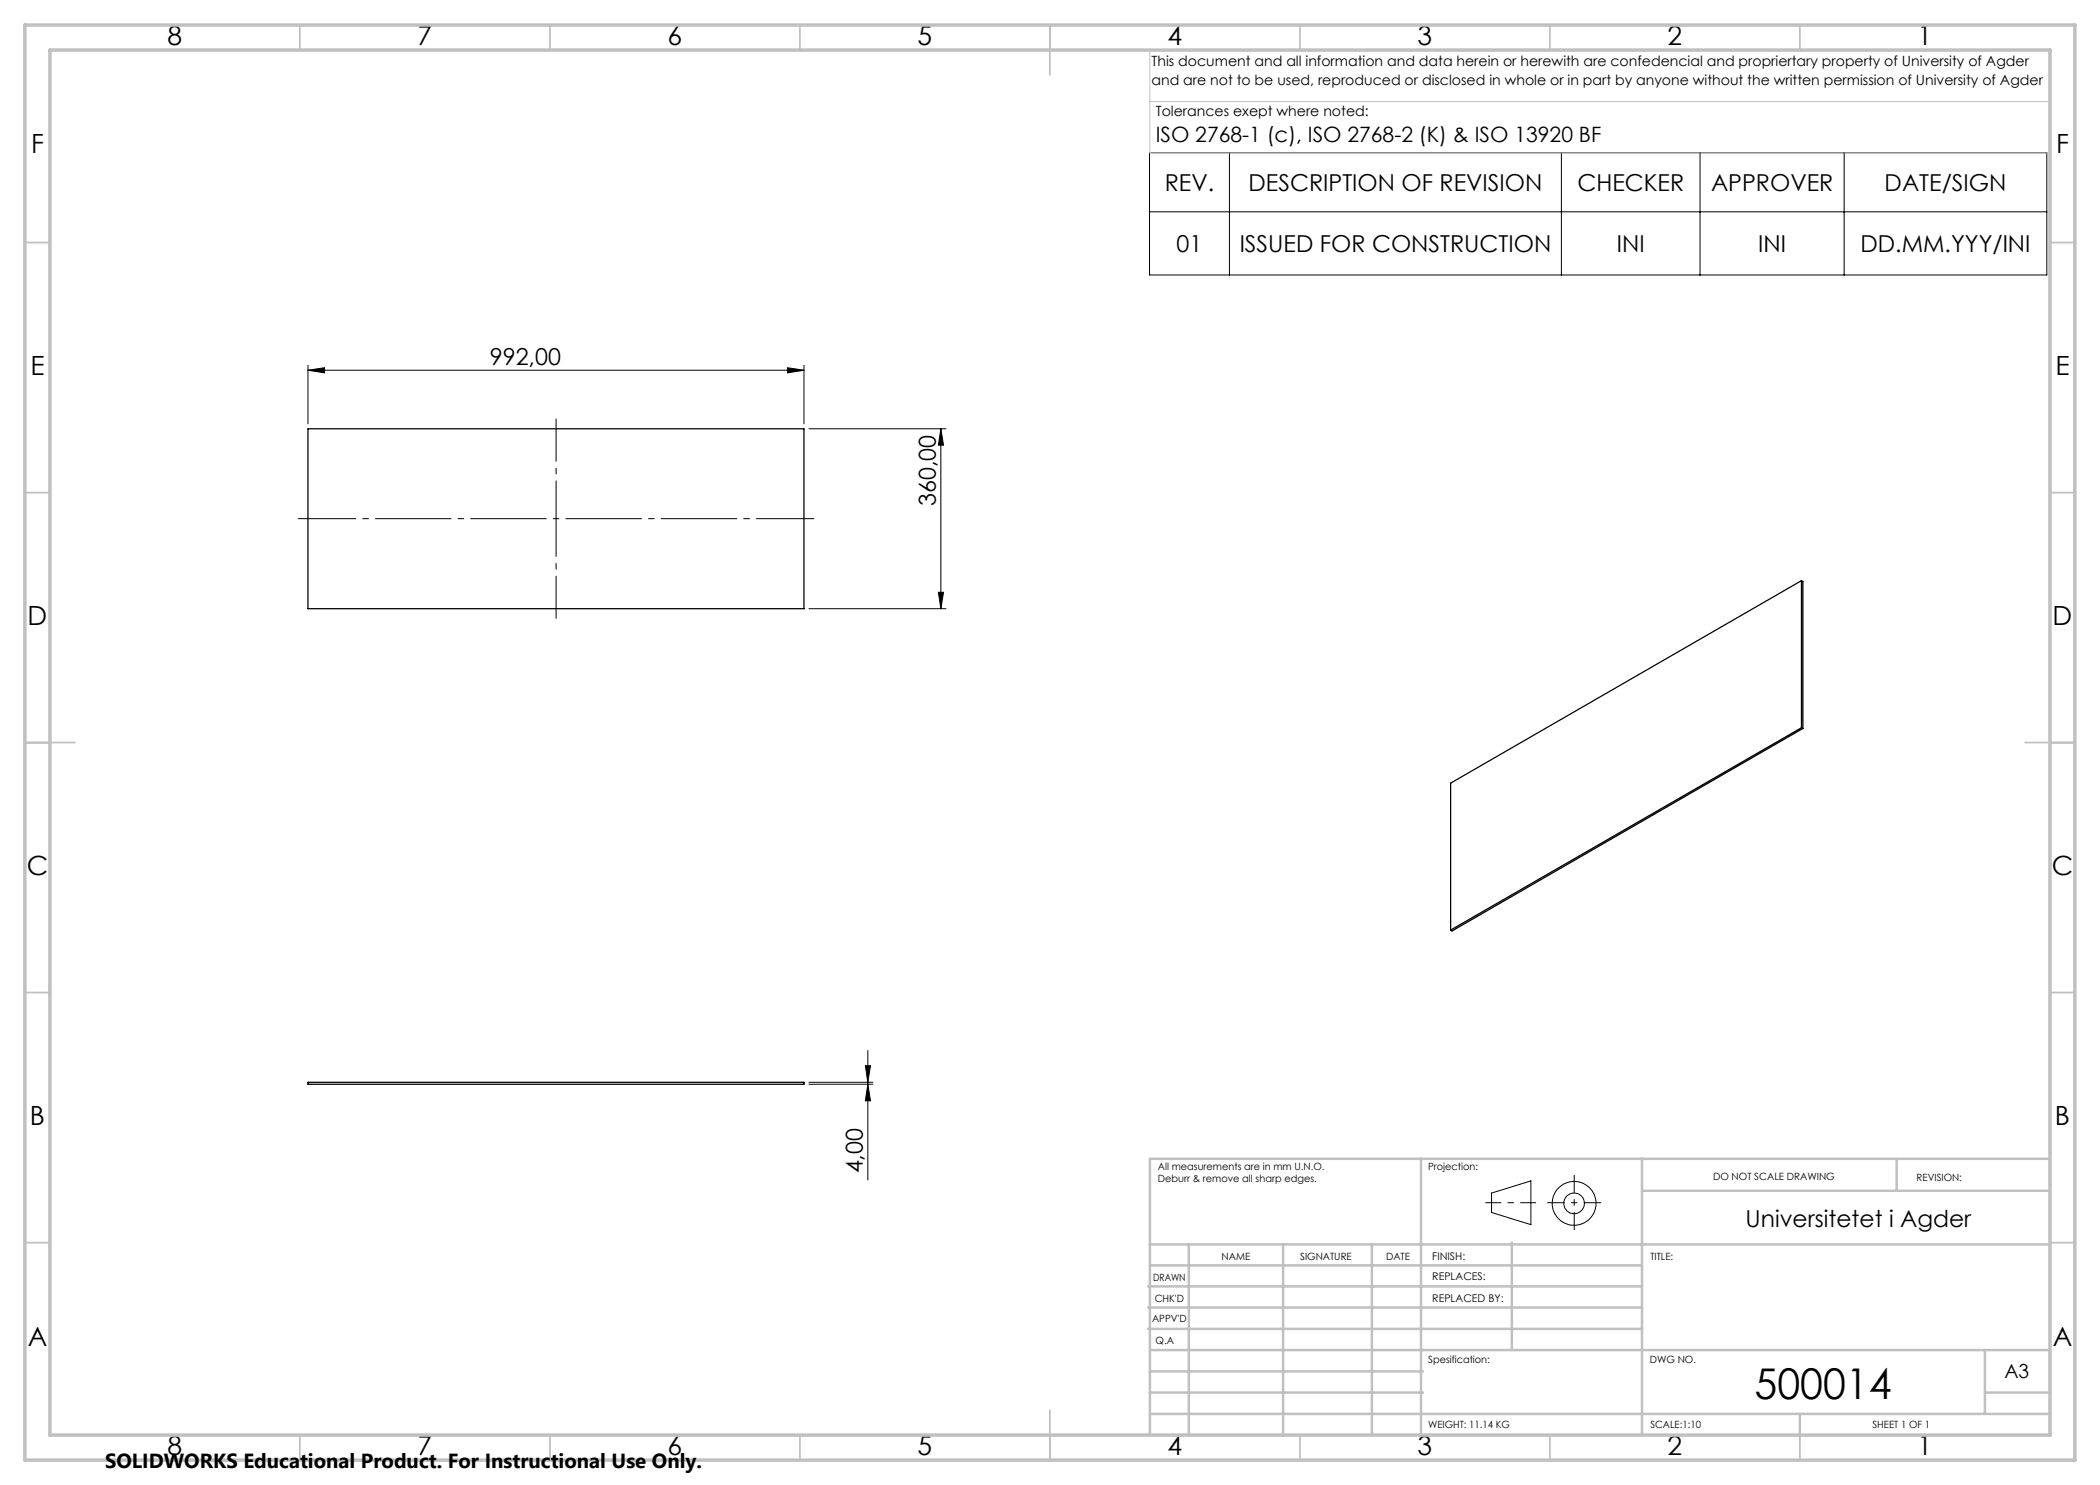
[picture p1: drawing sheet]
<svg xmlns="http://www.w3.org/2000/svg" width="420mm" height="297mm" viewBox="0 0 420 297" stroke-linecap="round" stroke-linejoin="round" font-family="sans-serif">
<path d="M61.6 85.8h99.2v35.9h-99.2zM360.3 116.1v29.5M360.3 116.1l.3 .2v29.4M360.3 116.1l-70.2 40.5v29.4M360.3 145.6l.3 .1M360.3 145.6l-70.2 40.4M360.6 145.7l-70.2 40.5-.3-.2M61.6 216.5h99.2v.3h-99.2z" fill="none" stroke="#000" stroke-width=".25"/>
<g fill="none" stroke="#000" stroke-width=".2">
<path d="M229.9 30.5h179.5v24.5h-179.5zM245.9 30.5v24.5M312.3 30.5v24.5M340 30.5v24.5M368.8 30.5v24.5M229.9 42.4h179.5M61.6 74l3.3-.4v1zM61.6 73.1v11.7M61.6 74h99.2M157.5 73.6l3.3 .4-3.3 .6zM160.8 73.1v11.7M161.8 85.8h27.4"/>
<path d="M188.2 85.8v35.9M188.2 85.8l.5 3.2h-1zM187.7 118.5h1l-.5 3.2zM161.8 121.7h27.4M161.8 216.8h12.8M161.8 216.5h12.8M173.1 213.1h1l-.5 3.4zM173.6 210.1v25.9M173.6 216.8l.5 3.4h-1zM298.3 238.6l7.9-2.4v8.7l-7.9-2.4z"/>
<circle cx="314.8" cy="240.7" r="2.07"/>
<circle cx="314.8" cy="240.7" r="4.4"/>
</g>
<path d="M111.2 83.7v40" fill="none" stroke="#000" stroke-width=".2" stroke-dasharray="15.2 1.3 1.3 1.3" stroke-dashoffset="6.7" stroke-linecap="butt"/>
<path d="M59.6 103.7h103.2" fill="none" stroke="#000" stroke-width=".2" stroke-dasharray="15.2 1.3 1.3 1.3" stroke-dashoffset="3.6" stroke-linecap="butt"/>
<path d="M297.1 240.5h10.1" fill="none" stroke="#000" stroke-width=".2" stroke-dasharray="15.2 1.3 1.3 1.3" stroke-dashoffset="12.1" stroke-linecap="butt"/>
<path d="M314.8 235v11" fill="none" stroke="#000" stroke-width=".2" stroke-dasharray="15.2 1.3 1.3 1.3" stroke-dashoffset="11.6" stroke-linecap="butt"/>
<path d="M309.5 240.5h10.7" fill="none" stroke="#000" stroke-width=".2" stroke-dasharray="15.2 1.3 1.3 1.3" stroke-dashoffset="11.8" stroke-linecap="butt"/>
<path d="M230 10v20.6h180M230.5 10h179.5v33M230 20.3h180" fill="none" stroke="#c0c0c0" stroke-width=".2"/>
<g fill="none" stroke="#c0c0c0" stroke-width=".35">
<path d="M60 5v5M110 5v5M160 5v5M210 5v10M260 5v5M310 5v5M360 5v5M5 48.5h5M410 48.5h5M5 98.5h5M410 98.5h5M5 148.5h10"/>
<path d="M405 148.5h10M5 198.5h5M410 198.5h5M5 248.5h5M410 248.5h5M60 287v5M110 287v5M160 287v5M210 282v10M260 287v5M310 287v5M360 287v5"/>
</g>
<g fill="none" stroke="#c0c0c0" stroke-width=".5">
<path d="M284.2 231.8v55.2M328.4 231.8v55.2M328.8 238.2h81.2M379.3 231.8v6.4M410 231.8h-180v55.2M229.6 257.3h98.8M230 248.9h179.6M230 253.1h98.4M237.8 248.8v38.2M256.6 248.9v38.2M274.4 248.8v38.2M302.4 248.5v21.5"/>
<path d="M229.6 265.8h98.8M229.6 261.5h98.8M230 278.5h54.6M230 274.3h54.6M230 270h180M397 278.5h13M397 270v12.8M230 282.8h180M360 282.8v4.2"/>
</g>
<path d="M5 5h410v287h-410zM10 10h400v277h-400z" fill="none" stroke="#c0c0c0" stroke-width=".7"/>
<g fill="#000">
<path d="M61.6 74l3.3-.4v1zM157.5 73.6l3.3 .4-3.3 .6z"/>
<path d="M187.7 118.5h1l-.5 3.2zM188.2 85.8l.5 3.2h-1zM173.6 216.8l.5 3.4h-1zM173.1 213.1h1l-.5 3.4z"/>
</g>
<text font-size="8.5" x="350.9" y="279.7">500014</text>
<g font-size="5.3">
<text x="33.5" y="8.9">8</text>
<text x="83.5" y="8.9">7</text>
<text x="133.5" y="8.9">6</text>
<text x="183.5" y="8.9">5</text>
<text x="233.5" y="8.9">4</text>
<text x="283.5" y="8.9">3</text>
<text x="333.5" y="8.9">2</text>
<text x="383.5" y="8.9">1</text>
<text x="6.2" y="30.7">F</text>
<text x="411.2" y="30.7">F</text>
<text x="6.1" y="74.9">E</text>
<text x="411.1" y="74.9">E</text>
<text x="5.5" y="124.9">D</text>
<text x="410.5" y="124.9">D</text>
<text x="5.3" y="174.9">C</text>
<text x="410.3" y="174.9">C</text>
<text x="6" y="224.9">B</text>
<text x="411" y="224.9">B</text>
<text x="5.5" y="269.2">A</text>
<text x="410.5" y="269.2">A</text>
<text x="33.5" y="290.9">8</text>
<text x="83.5" y="290.9">7</text>
<text x="133.5" y="290.9">6</text>
<text x="183.5" y="290.9">5</text>
<text x="233.5" y="290.9">4</text>
<text x="283.5" y="290.9">3</text>
<text x="333.5" y="290.9">2</text>
<text x="383.5" y="290.9">1</text>
</g>
<g font-size="4.7">
<text x="233" y="38.1">REV.</text>
<text x="249.7" y="38.1">DESCRIPTION OF REVISION</text>
<text x="315.5" y="38.1">CHECKER</text>
<text x="342.2" y="38.1">APPROVER</text>
<text x="376.9" y="38.1">DATE/SIGN</text>
<text x="235.3" y="50.3">01</text>
<text x="247.9" y="50.3">ISSUED FOR CONSTRUCTION</text>
<text x="323.4" y="50.3">INI</text>
<text x="351.7" y="50.3">INI</text>
<text x="372.1" y="50.3">DD.MM.YYY/INI</text>
<text x="98" y="73">992,00</text>
<text x="187.2" y="101.2" transform="rotate(-90 187.2 101.2)">360,00</text>
<text x="172.6" y="234.7" transform="rotate(-90 172.6 234.7)">4,00</text>
<text x="349.1" y="245.3">Universitetet i Agder</text>
</g>
<text font-size="4.2" x="231.1" y="28.5">ISO 2768-1 (c), ISO 2768-2 (K) &amp; ISO 13920 BF</text>
<text font-size="4.1" x="21" y="293.7">SOLIDWORKS Educational Product. For Instructional Use Only.</text>
<text font-size="3.9" x="400.9" y="275.5">A3</text>
<g font-size="2.8">
<text x="230.3" y="13.1">This document and all information and data herein or herewith are confedencial and propriertary property of University of Agder</text>
<text x="230.3" y="16.9">and are not to be used, reproduced or disclosed in whole or in part by anyone without the written permission of University of Agder</text>
<text x="231.1" y="23.1">Tolerances exept where noted:</text>
</g>
<g font-size="2.1">
<text x="286.4" y="251.9">FINISH:</text>
<text x="286.5" y="256">REPLACES:</text>
<text x="286.5" y="260.4">REPLACED BY:</text>
</g>
<g font-size="2">
<text x="231.6" y="234">All measurements are in mm U.N.O.</text>
<text x="285.6" y="234">Projection:</text>
<text x="231.6" y="236.5">Deburr &amp; remove all sharp edges.</text>
<text x="342.6" y="236">DO NOT SCALE DRAWING</text>
<text x="383.3" y="236.2">REVISION:</text>
<text x="244.3" y="252">NAME</text>
<text x="260" y="251.9">SIGNATURE</text>
<text x="277.2" y="251.9">DATE</text>
<text x="330.1" y="251.9">TITLE:</text>
<text x="230.6" y="256.1">DRAWN</text>
<text x="230.9" y="260.3">CHK'D</text>
<text x="230.4" y="264.4">APPV'D</text>
<text x="231.1" y="268.8">Q.A</text>
<text x="285.6" y="272.5">Spesification:</text>
<text x="330" y="272.5">DWG NO.</text>
<text x="285.6" y="285.5">WEIGHT: 11.14 KG</text>
<text x="330.1" y="285.6">SCALE:1:10</text>
<text x="374.5" y="285.6">SHEET 1 OF 1</text>
</g>
</svg>
